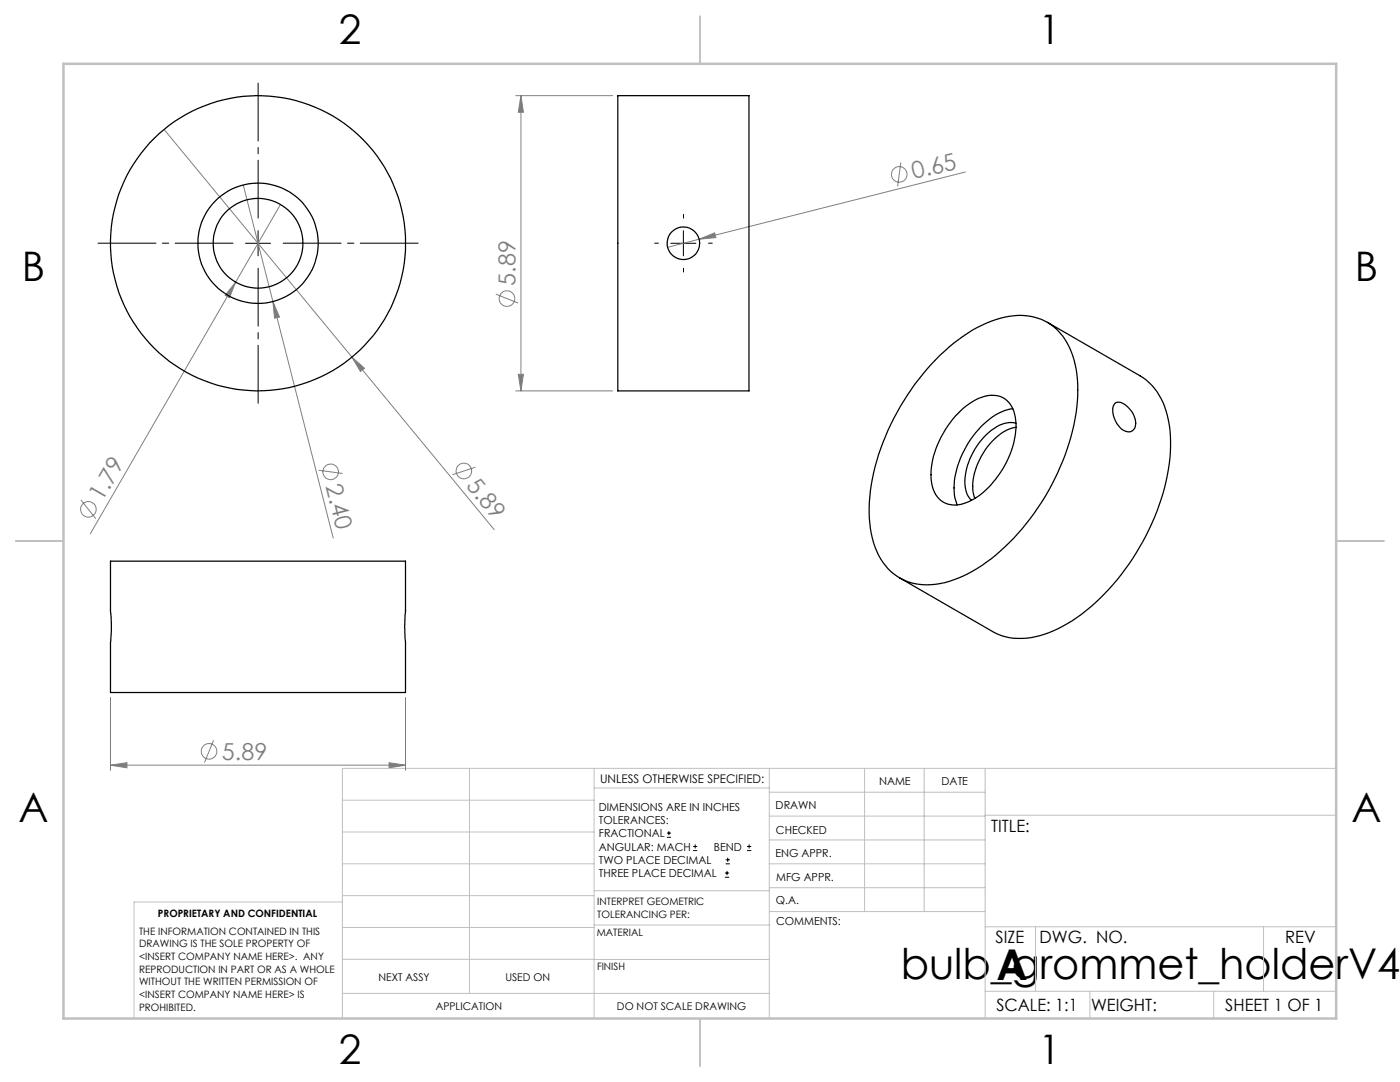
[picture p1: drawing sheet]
<svg xmlns="http://www.w3.org/2000/svg" width="279mm" height="216mm" viewBox="0 0 279 216" stroke-linecap="round" stroke-linejoin="round" font-family="sans-serif">
<g fill="none" stroke="#808080" stroke-width=".2">
<path d="M102.9 19.1h19.4M104 19.1v58.9M104 19.1l.5 3.3h-1.1zM32.7 25.8l37.5 45.5M48.5 36.9l6 23.3M179.8 32.4l-.7 4.8M192.7 34.3l-53.2 13.4M47 56.3l-1.2 3.1-.9-.5zM47 56.3l-29 50.2M56 40.8l-9 15.5M99 58.7l4.4 1.8M139.5 47.7l3.1-1.2 .3 .9z"/>
<path d="M139.5 47.7l-6.3 1.7M54.5 60.2l1.3 3.1-1 .2zM54.5 60.2l12 47.2M70.2 71.3l2.5 2.2-.8 .6zM70.2 71.3l28.4 34.4M102.9 78h19.4M103.4 74.7h1.1l-.5 3.3zM16.2 99.8l2.9 3.7M63.6 93.8l4.8 .7M94.9 93.2l-4.6 1.5M22 139.2v14.5M80.9 139.2v14.5"/>
<path d="M22 152.7l3.3-.5v1zM22 152.7h58.9M42.6 147.7l-1.8 4.5M77.6 152.2l3.3 .5-3.3 .5z"/>
<circle cx="179.5" cy="34.8" r="1.55"/>
<circle cx="101.2" cy="59.6" r="1.55"/>
<circle cx="66" cy="94.2" r="1.56"/>
<circle cx="92.6" cy="94" r="1.56"/>
<circle cx="17.6" cy="101.6" r="1.56"/>
<circle cx="41.7" cy="149.9" r="1.55"/>
</g>
<g fill="none" stroke="#000" stroke-width=".2">
<path d="M49 48.5h5M51.5 46v5M133.9 48.5h5M136.4 46v5M133.1 167.1h.8M133.1 166.2h.8M133.5 165.8v.9M138.3 169.7h.8M138.3 168.9h.8M138.7 168.5v.8M144.7 175h.8M144.7 174.2h.8"/>
<path d="M144.8 172.4h.9M144.8 171.6h.9M145.1 173.8v.8M145.2 171.1v.9M149.1 169.7h.8M149.1 168.9h.8M149.5 168.5v.8"/>
</g>
<path d="M131.4 48.5h-.7M136.4 43.5v-.7M136.4 53.5v.8M141.4 48.5h.8" fill="none" stroke="#000" stroke-width=".2" stroke-dasharray="15.2 1.3 1.3 1.3"/>
<path d="M46.5 48.5h-26.9M51.5 43.5v-26.9M51.5 53.5v27M56.5 48.5h27" fill="none" stroke="#000" stroke-width=".2" stroke-dasharray="15.2 1.3 1.3 1.3" stroke-dashoffset="3.7"/>
<g fill="none" stroke="#c0c0c0" stroke-width=".2">
<path d="M68.3 159.7h50.3M93.7 153.3v44.9M118.6 153.3v49.9M118.6 157.2h34.9M153.5 153.3v49.9M153.5 158.1h43.1M172.5 153.3v28.6M184.4 153.3v28.6M196.6 153.3v49.9M266.7 153.3h-198.4v49.9M68.3 178.7h50.3M68.3 172.4h50.3"/>
<path d="M68.3 166h50.3M68.3 180h-41.6v23.2M118.6 177.7h35M153.5 167.6h43.1M153.5 162.8h43.1M153.5 172.4h43.1M153.5 177.1h43.1M196.6 162.7h70.1M68.3 198.2h85.2M68.3 191.4l85.2 .1M68.3 185.1h50.3M118.6 184.6h35"/>
<path d="M153.6 181.9h43M196.6 197.8h70.1M196.6 184.9h70.1M206.7 184.9v12.9M217.5 197.8v5.4M242.2 197.8v5.4M252.2 184.9v12.9"/>
</g>
<path d="M139.7 3.2v9.5M3.1 107.9h9.6M266.7 107.9h9.5M139.7 203.2v9.6" fill="none" stroke="#c0c0c0" stroke-width=".25"/>
<path d="M12.7 12.7h254v190.5h-254z" fill="none" stroke="#c0c0c0" stroke-width=".5"/>
<g fill="#808080">
<path d="M139.5 47.7l3.1-1.2 .3 .9z"/>
<path d="M47 56.3l-1.2 3.1-.9-.5z"/>
<path d="M54.5 60.2l1.3 3.1-1 .2z"/>
<path d="M70.2 71.3l2.5 2.2-.8 .6z"/>
<path d="M22 152.7l3.3-.5v1zM77.6 152.2l3.3 .5-3.3 .5z"/>
<path d="M104 19.1l.5 3.3h-1.1zM103.4 74.7h1.1l-.5 3.3z"/>
</g>
<g fill="none" stroke="#000" stroke-width=".25">
<path d="M123.3 19.1h26.2v58.9h-26.2zM187.6 70.9a26.9 26.9 0 0 1 13.8-7.8 10.7 10.7 0 0 1 12.7 7.8 28.3 28.3 0 0 1-.4 16.2 47.7 47.7 0 0 1-17.8 25.8 18.8 18.8 0 0 1-12.6 3.7 10.9 10.9 0 0 1-9-8.3 30.2 30.2 0 0 1 1-17.6 50.8 50.8 0 0 1 12.3-19.8zM209 64.3l18.5 10.7a13.2 13.2 0 0 1 5.9 9.8 38.1 38.1 0 0 1-4.7 22 44.2 44.2 0 0 1-15.7 17.6 16.7 16.7 0 0 1-12.3 2.7l-2.2-.8-18.9-11M191.8 81.9a8.8 8.8 0 0 1 7.4-2.9 5 5 0 0 1 3.5 4.9 18.1 18.1 0 0 1-9.2 16.1 5.1 5.1 0 0 1-6.4-.8 8.9 8.9 0 0 1-1-7.4 20.5 20.5 0 0 1 5.7-9.9zM202.1 81.6a11.1 11.1 0 0 0-6.8 4.1 18 18 0 0 0-4.8 13l.5 2.1M202.7 84.5a5.6 5.6 0 0 0-4.9 1.4 13.6 13.6 0 0 0-5.1 11.4l.4 1.5 .8 1M202.8 85.3a10.5 10.5 0 0 0-7 5.8 10.2 10.2 0 0 0-1.2 8.3M222.5 80.5a1.69 1.69 0 0 1 2.3 .4 4.4 4.4 0 0 1 1.7 4.5 1.61 1.61 0 0 1-2.7 .2 4.8 4.8 0 0 1-1.5-4.8zM22 112h58.9v9.9a29.3 29.3 0 0 0 0 6.4v9.9h-58.9v-9.9a29.9 29.9 0 0 0 0-6.5z"/>
<circle cx="51.5" cy="48.5" r="29.4"/>
<circle cx="51.5" cy="48.5" r="8.9"/>
<circle cx="51.5" cy="48.5" r="12"/>
<circle cx="136.4" cy="48.5" r="3.2"/>
</g>
<g font-size="8.5">
<text x="179.8" y="195.4">bulb_grommet_holderV4</text>
<text x="198.9" y="195.5">A</text>
</g>
<g font-size="8.1">
<text x="67.6" y="8.9">2</text>
<text x="207.3" y="8.9">1</text>
<text x="4.4" y="56.1">B</text>
<text x="270.4" y="56.1">B</text>
<text x="3.7" y="164.1">A</text>
<text x="269.7" y="164.1">A</text>
<text x="67.6" y="212.4">2</text>
<text x="207.3" y="212.4">1</text>
</g>
<g font-size="4.7" fill="#808080">
<text x="182.4" y="35.8" transform="rotate(-14 182.4 35.8)">0.65</text>
<text x="102.9" y="57" transform="rotate(-90 102.9 57)">5.89</text>
<text x="20.4" y="100.3" transform="rotate(-60 20.4 100.3)">1.79</text>
<text x="65" y="97" transform="rotate(76 65 97)">2.40</text>
<text x="92.9" y="97" transform="rotate(50 92.9 97)">5.89</text>
<text x="44.3" y="151.6">5.89</text>
</g>
<g font-size="3.4">
<text x="197.8" y="166">TITLE:</text>
<text x="198.7" y="188.1">SIZE</text>
<text x="207.5" y="188.1">DWG. NO.</text>
<text x="256.5" y="188.2">REV</text>
<text x="198.8" y="201.7">SCALE: 1:1</text>
<text x="217.7" y="201.8">WEIGHT:</text>
<text x="244.5" y="201.7">SHEET 1 OF 1</text>
</g>
<text font-size="2.4" x="119.8" y="156.2">UNLESS OTHERWISE SPECIFIED:</text>
<g font-size="2.2">
<text x="119.5" y="161.8">DIMENSIONS ARE IN INCHES</text>
<text x="154.8" y="161.4">DRAWN</text>
<text x="175.4" y="156.6">NAME</text>
<text x="187.9" y="156.7">DATE</text>
<text x="119.5" y="164.4">TOLERANCES:</text>
<text x="119.5" y="167.1">FRACTIONAL</text>
<text x="154.9" y="166.3">CHECKED</text>
<text x="119.5" y="169.7">ANGULAR: MACH</text>
<text x="119.5" y="172.4">TWO PLACE DECIMAL</text>
<text x="142.5" y="169.7">BEND</text>
<text x="154.8" y="171">ENG APPR.</text>
<text x="119.5" y="175">THREE PLACE DECIMAL</text>
<text x="154.9" y="175.7">MFG APPR.</text>
<text x="154.9" y="180.4">Q.A.</text>
<text x="154.9" y="184.6">COMMENTS:</text>
</g>
<g font-size="2.1">
<text x="75.5" y="195.7">NEXT ASSY</text>
<text x="100.9" y="195.7">USED ON</text>
<text x="86.9" y="201.5">APPLICATION</text>
<text x="123.1" y="201.6">DO NOT SCALE DRAWING</text>
</g>
<g font-size="2">
<text x="31.5" y="182.9">PROPRIETARY AND CONFIDENTIAL</text>
<text x="119.2" y="180.6">INTERPRET GEOMETRIC</text>
<text x="119.2" y="183.1">TOLERANCING PER:</text>
<text x="27.8" y="186.5">THE INFORMATION CONTAINED IN THIS</text>
<text x="27.8" y="189">DRAWING IS THE SOLE PROPERTY OF</text>
<text x="27.8" y="191.6">&lt;INSERT COMPANY NAME HERE&gt;. ANY</text>
<text x="119.1" y="186.7">MATERIAL</text>
<text x="27.8" y="194.1">REPRODUCTION IN PART OR AS A WHOLE</text>
<text x="27.8" y="196.6">WITHOUT THE WRITTEN PERMISSION OF</text>
<text x="119.1" y="193.5">FINISH</text>
<text x="27.8" y="199.1">&lt;INSERT COMPANY NAME HERE&gt; IS</text>
<text x="27.8" y="201.7">PROHIBITED.</text>
</g>
</svg>
